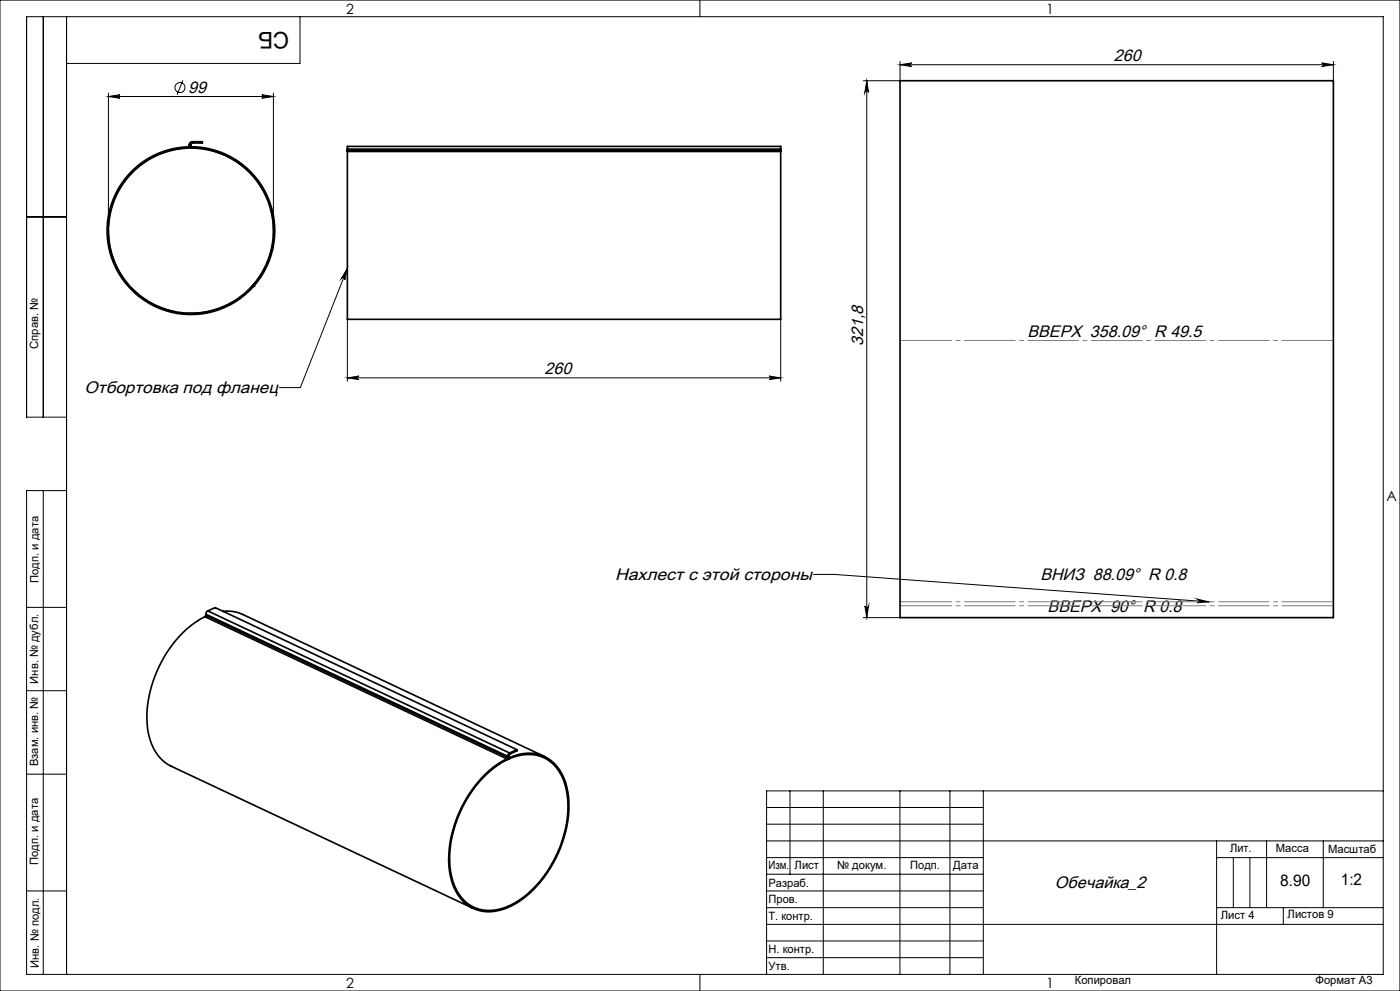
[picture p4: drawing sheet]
<svg xmlns="http://www.w3.org/2000/svg" width="420mm" height="297mm" viewBox="0 0 420 297" stroke-linecap="round" stroke-linejoin="round" font-family="sans-serif">
<g fill="none" stroke="#000" stroke-width=".3">
<path d="M0 0h420v297h-420zM13 5v120M20 5v287M90 5v14h-70M210 0v5M270 19.4l3.5-.5a.53 .53 0 0 0-.5 .5 .53 .53 0 0 0 .5 .5zM270 18.4v5.8M270 19.4h130M396.5 18.9l3.5 .5-3.5 .5a.53 .53 0 0 0 .5-.5 .53 .53 0 0 0-.5-.5zM400 18.4v5.8M32.5 27.9v41.2M32.5 28.9h49.5"/>
<path d="M32.5 28.9l3.5-.5a.53 .53 0 0 0-.5 .5 .53 .53 0 0 0 .5 .6zM54.9 24.1l-1.8 4.3M78.5 28.4l3.5 .5-3.5 .6a.53 .53 0 0 0 .5-.6 .53 .53 0 0 0-.5-.5zM82 27.9v41.2M259 24.2h11M260 24.2l.6 3.5a.55 .55 0 0 0-.6-.5 .55 .55 0 0 0-.5 .5zM260 24.2v160.9M8 65h12M104.2 95.7v18.6M104.2 80.4l-14.1 35.8h-6.3M104.2 80.4l-.8 3.5a.56 .56 0 0 0-.3-.7 .56 .56 0 0 0-.7 .3zM234.2 95.7v18.6"/>
<path d="M104.2 113.2l3.5-.5a.53 .53 0 0 0-.5 .5 .53 .53 0 0 0 .5 .6zM104.2 113.2h130M230.7 112.7l3.5 .5-3.5 .6a.53 .53 0 0 0 .5-.6 .53 .53 0 0 0-.5-.5zM20 125h-12v-120h407v287h-407v-145h12M13 147v145M244.1 172.2h6.2l112.3 8.2M359.2 179.6l3.4 .8-3.5 .3a.55 .55 0 0 0 .6-.5 .55 .55 0 0 0-.5-.6zM8 182h12M259 185.1h11M259.5 181.6a.55 .55 0 0 0 .5 .5 .55 .55 0 0 0 .6-.5l-.6 3.5zM8 207h12M8 232h12"/>
<path d="M237 237v25M247 237v55M270 237v55M285 237v55M295 237v55M415 237h-185v55M230 257h65M230 242h65M230 247h65M230 252h185M365 252v40M365 257h50"/>
<path d="M370 257v15M375 257v15M380 252v20M397 252v20M8 267h12M230 262h65M230 267h65M230 272h65M230 277h185M365 272h50M385 272v5M210 292v5"/>
<path d="M230 282h65M230 287h65"/>
<circle cx="54" cy="26.2" r="1.51"/>
</g>
<path d="M81 61.9a24.7 24.7 0 0 0-41.5-10 24.7 24.7 0 0 0 11.3 41.1 24.7 24.7 0 0 0 30.5-29.8l-.3-1.3" fill="none" stroke="#000" stroke-width=".35" stroke-dasharray="15.2 1.3 1.3 1.3" stroke-dashoffset="6.1" stroke-linecap="butt"/>
<path d="M270 102h130M270 180.3h130M270 181.5h130" fill="none" stroke="#808080" stroke-width=".3" stroke-dasharray="15.2 1.3 1.3 1.3" stroke-dashoffset="-.2"/>
<g fill="#000">
<path d="M104.2 80.4l-.8 3.5a.56 .56 0 0 0-.3-.7 .56 .56 0 0 0-.7 .3z"/>
<path d="M396.5 18.9l3.5 .5-3.5 .5a.53 .53 0 0 0 .5-.5 .53 .53 0 0 0-.5-.5zM270 19.4l3.5-.5a.53 .53 0 0 0-.5 .5 .53 .53 0 0 0 .5 .5z"/>
<path d="M32.5 28.9l3.5-.5a.53 .53 0 0 0-.5 .5 .53 .53 0 0 0 .5 .6zM78.5 28.4l3.5 .5-3.5 .6a.53 .53 0 0 0 .5-.6 .53 .53 0 0 0-.5-.5zM359.2 179.6l3.4 .8-3.5 .3a.55 .55 0 0 0 .6-.5 .55 .55 0 0 0-.5-.6z"/>
<path d="M104.2 113.2l3.5-.5a.53 .53 0 0 0-.5 .5 .53 .53 0 0 0 .5 .6zM230.7 112.7l3.5 .5-3.5 .6a.53 .53 0 0 0 .5-.6 .53 .53 0 0 0-.5-.5z"/>
<path d="M259.5 181.6a.55 .55 0 0 0 .5 .5 .55 .55 0 0 0 .6-.5l-.6 3.5zM260 24.2l.6 3.5a.55 .55 0 0 0-.6-.5 .55 .55 0 0 0-.5 .5z"/>
</g>
<g fill="none" stroke="#000" stroke-width=".5">
<path d="M270 24.2h130v160.9h-130zM56.4 44a25.1 25.1 0 0 0-21.2 37.1 25.1 25.1 0 0 0 42.7 2.4 25.1 25.1 0 0 0-17-39.3l-3.6-.2v.4a24.7 24.7 0 0 1 21.9 36.3 24.7 24.7 0 0 1-42.4 2.3 24.7 24.7 0 0 1 17.9-38.5l1.7-.1M56.4 44v.4M56.8 43.6l-.4 .4M56.8 43.6h.4M56.8 43.3h.4M56.8 43.3v.3M57.2 43.6l-.2 .5-.6 .3M57.2 43.3v.3M57.6 42.5l-.6 .3-.2 .5M57.6 42.9l-.4 .4M57.6 42.5v.4"/>
<path d="M57.6 42.5h3.1v.4h-3.1M104.2 45.4v50.3h130v-50.3M104.2 45v.4M104.2 44.7v-.8h130v.8M104.2 45.4h130M104.2 45h130M104.2 44.7h130M104.2 44.7v.3M234.2 45v.4M234.2 44.7v.3M76.1 85.8h.1M61.5 184.8a34 34 0 0 0-16.2 21.3 26.4 26.4 0 0 0 .7 18.1 11.7 11.7 0 0 0 5.4 5.5l90.6 42.5"/>
<path d="M61.5 184.8l90.5 42.6M61.7 184.4l-.2 .4M61.7 184.1l90.6 42.6M61.7 184.4l90.6 42.5M61.7 184.1v.3M62.3 183.1l-.4 .4-.2 .6M62.3 183.1l90.6 42.6M62.3 183.1l2.3-1 90.5 42.6M66.9 183.2a10.7 10.7 0 0 1 5.9 .9l90.5 42.6M152 227.4v.3M152.3 226.9l-.3 .5M152.3 226.7v.2"/>
<path d="M152.4 227.4l.2 .1M152.5 227.1h.1M152.6 226.8l-.2 .6-.4 .3M152.6 226.5l-.3 .2M152.6 226.8l-.3 .1M152.6 226.5v.3M152.6 227.1a11.9 11.9 0 0 1 13.6 1.6 17.9 17.9 0 0 1 4.5 13.9 36.3 36.3 0 0 1-15.7 28 13.5 13.5 0 0 1-14.2 1 15.2 15.2 0 0 1-6.1-12.2 36.1 36.1 0 0 1 15.9-31.3l1.4-.7M152.6 227.5a11.4 11.4 0 0 1 14.3 2.6 21 21 0 0 1 3.1 16.6 35 35 0 0 1-15.6 23.9 12.8 12.8 0 0 1-14 .3 16.2 16.2 0 0 1-5.5-13 35.5 35.5 0 0 1 15.7-29.4l1.4-.8M152.6 227.1v.4M152.9 225.7l-.6 1M152.9 226l-.3 .5M152.9 225.7v.3"/>
<path d="M155.1 224.7v.3l-2.2 1M155.1 224.7l-2.2 1"/>
</g>
<text font-size="6.9" x="86.8" y="9.5" transform="rotate(-180 86.8 9.5)">СБ</text>
<g font-size="5">
<text x="334.2" y="18.3">260</text>
<text x="56.5" y="27.8">99</text>
<text x="308.3" y="100.9">ВВЕРХ 358.09° R 49.5</text>
<text x="259" y="103.7" transform="rotate(-90 259 103.7)">321,8</text>
<text x="163.4" y="112.2">260</text>
<text x="25.4" y="117.8">Отбортовка под фланец</text>
<text x="184.5" y="173.8">Нахлест с этой стороны</text>
<text x="312.1" y="173.8">ВНИЗ 88.09° R 0.8</text>
<text x="314.3" y="183.4">ВВЕРХ 90° R 0.8</text>
<text x="316.5" y="266.1">Обечайка_2</text>
</g>
<g font-size="4.8">
<text x="384" y="265.6">8.90</text>
<text x="402.3" y="265.3">1:2</text>
</g>
<g font-size="4.2">
<text x="103.8" y="4.2">2</text>
<text x="313.8" y="4.2">1</text>
<text x="415.9" y="150.2">A</text>
<text x="103.8" y="296.2">2</text>
<text x="313.8" y="296.2">1</text>
</g>
<g font-size="3.4">
<text x="11.5" y="104.5" transform="rotate(-90 11.5 104.5)">Справ. №</text>
<text x="11.6" y="174.7" transform="rotate(-90 11.6 174.7)">Подп. и дата</text>
<text x="11.4" y="204.9" transform="rotate(-90 11.4 204.9)">Инв. № дубл.</text>
<text x="11.4" y="229.6" transform="rotate(-90 11.4 229.6)">Взам. инв. №</text>
<text x="369" y="255.5">Лит.</text>
<text x="382.8" y="255.5">Масса</text>
<text x="398.4" y="255.6">Масштаб</text>
<text x="11.4" y="259.2" transform="rotate(-90 11.4 259.2)">Подп. и дата</text>
<text x="230.5" y="260.5">Изм.</text>
<text x="238.4" y="260.4">Лист</text>
<text x="251.1" y="260.4">№ докум.</text>
<text x="273" y="260.4">Подп.</text>
<text x="286" y="260.4">Дата</text>
<text x="230.5" y="265.7">Разраб.</text>
<text x="230.5" y="275.7">Т. контр.</text>
<text x="230.6" y="270.7">Пров.</text>
<text x="366.2" y="275.3">Лист 4</text>
<text x="386.3" y="275.2">Листов 9</text>
<text x="230.6" y="285.7">Н. контр.</text>
<text x="11.6" y="290" transform="rotate(-90 11.6 290)">Инв. № подл.</text>
<text x="230.6" y="290.7">Утв.</text>
<text x="322.5" y="295">Копировал</text>
<text x="394.6" y="295">Формат А3</text>
</g>
</svg>
